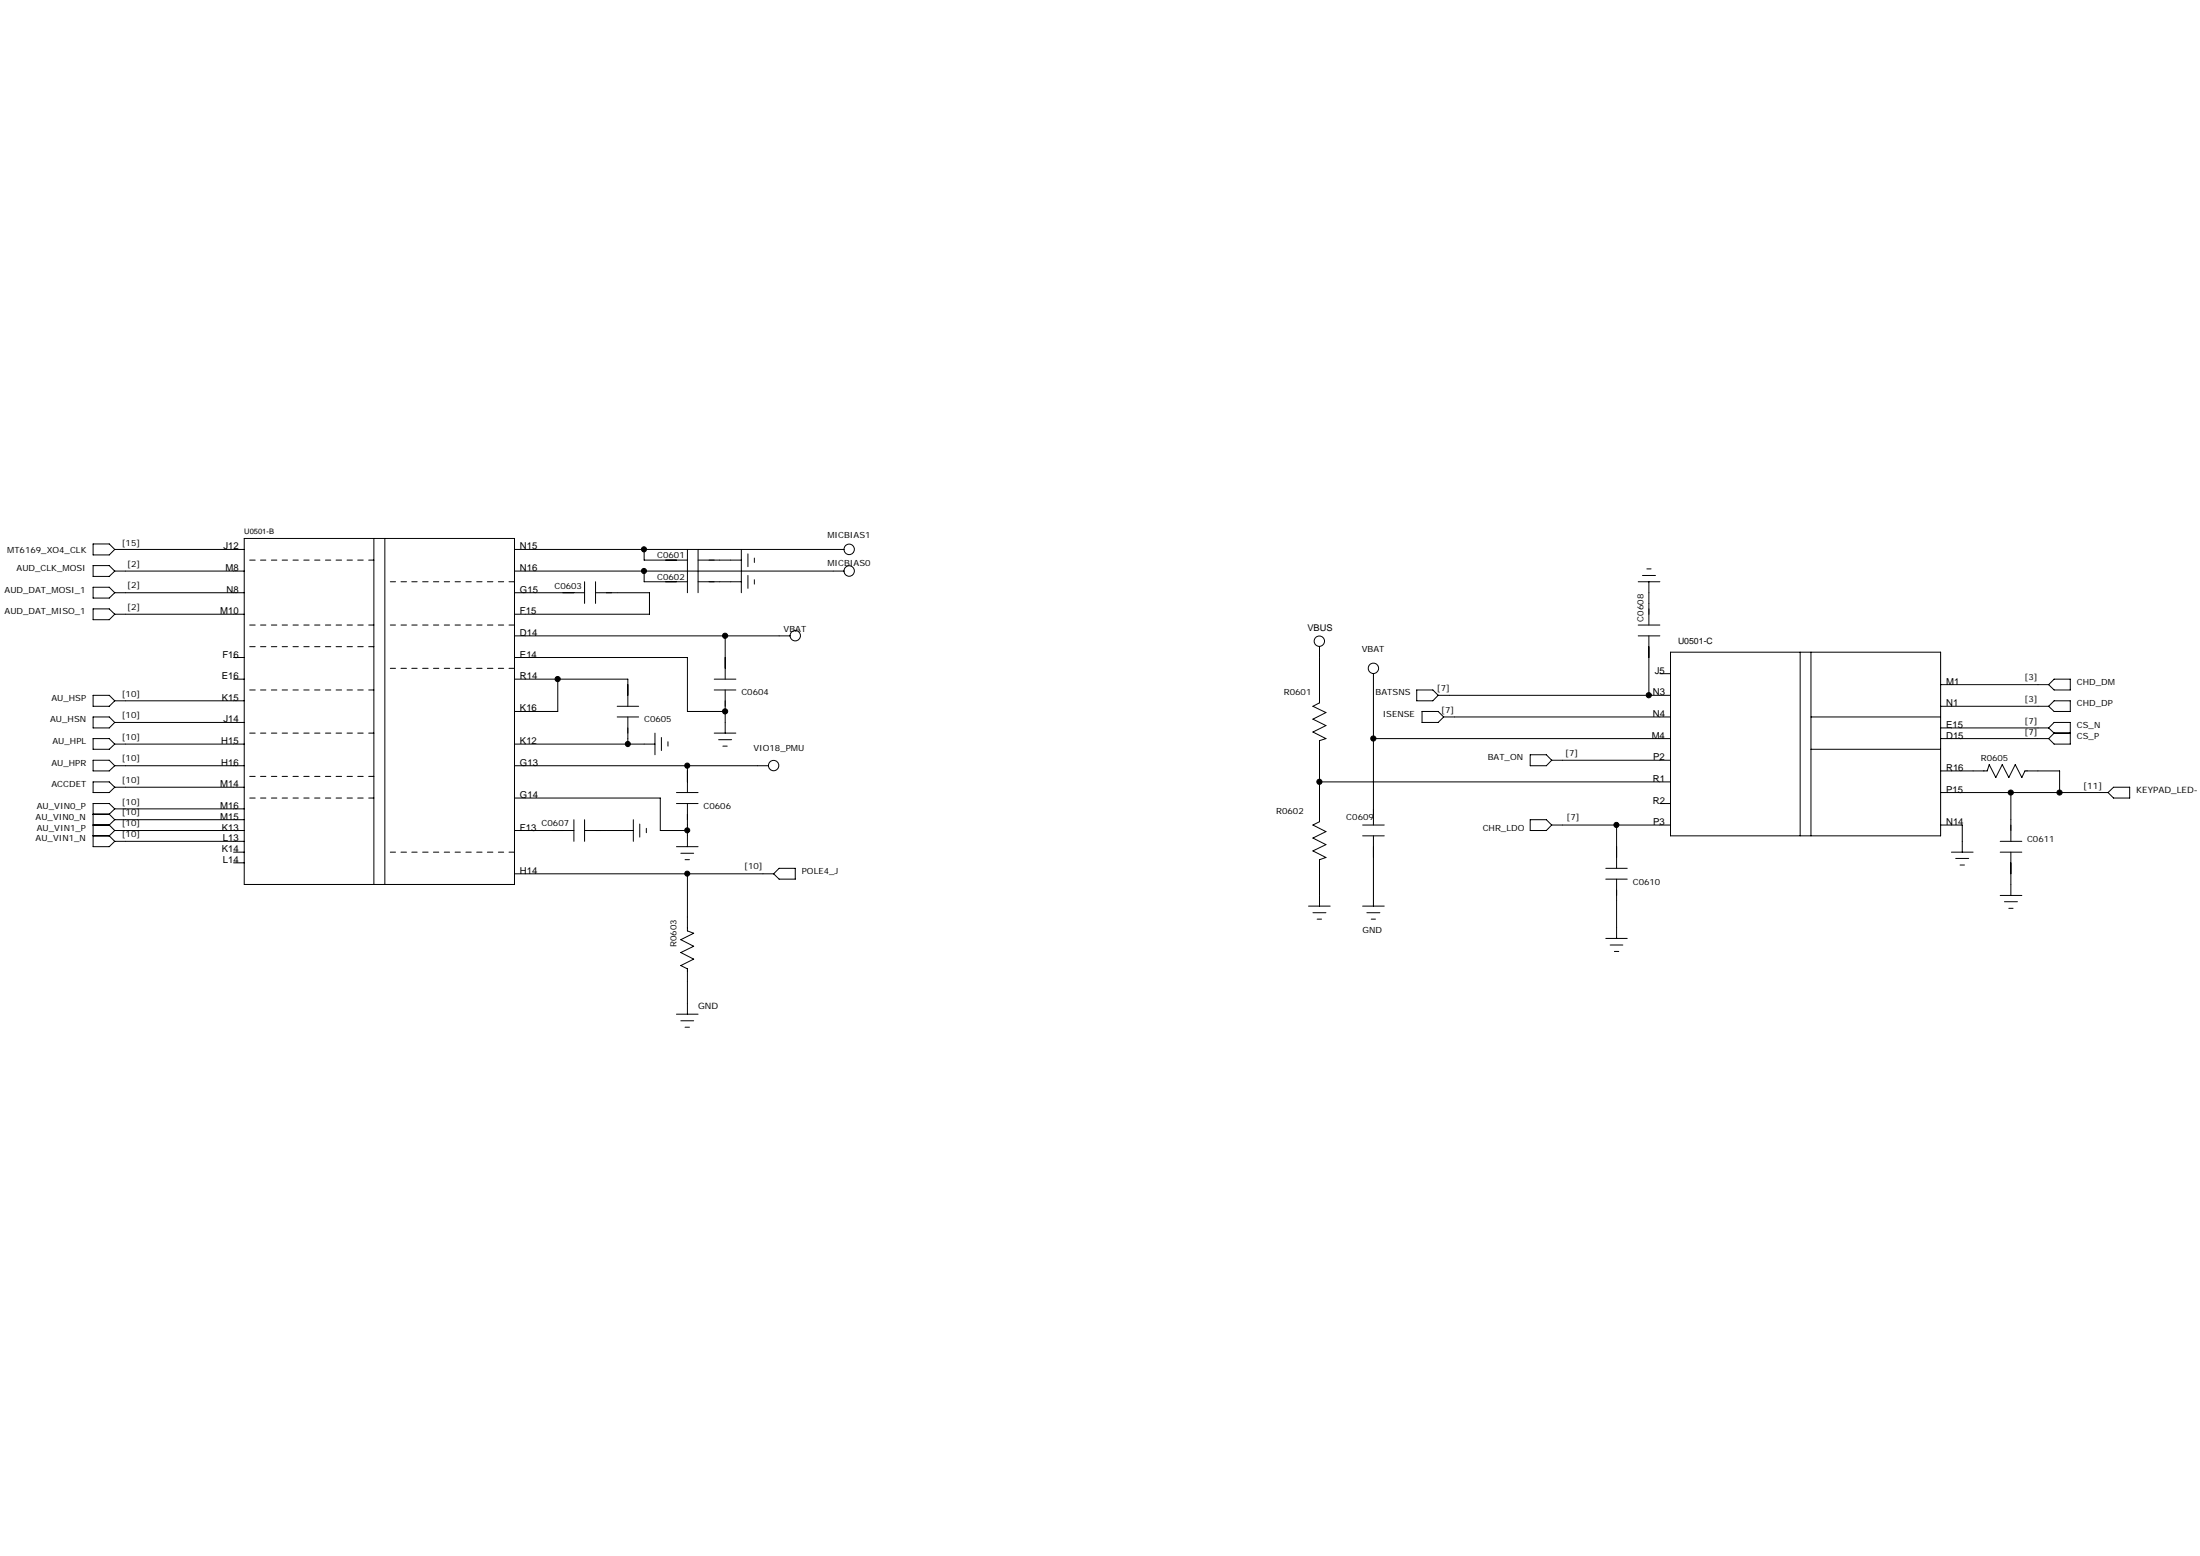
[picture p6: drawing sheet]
<svg xmlns="http://www.w3.org/2000/svg" width="297mm" height="210mm" viewBox="0 0 297 210" stroke-linecap="round" stroke-linejoin="round" font-family="sans-serif">
<g fill="none" stroke="#000" stroke-width=".14">
<path d="M12.6 73.4h2.1l.8 .7-.8 .8h-2.1zM12.6 76.3h2.1l.8 .8-.8 .7h-2.1zM12.6 79.2h2.1l.8 .8-.8 .7h-2.1zM15.5 80h17.5M15.5 77.1h17.5M15.5 74.1h17.5M33 72.7h36.5v46.7h-36.5zM33.7 75.6h.8M35.2 75.6h.7M36.6 75.6h.8M38.1 75.6h.7M39.6 75.6h.7"/>
<path d="M41 75.6h.7M42.5 75.6h.7M43.9 75.6h.8M45.4 75.6h.7M46.9 75.6h.7M48.3 75.6h.7M49.8 75.6h.7M50.5 72.7v46.7M52 72.7v46.7M52.7 78.5h.7M54.1 78.5h.8M55.6 78.5h.7"/>
<path d="M57.1 78.5h.7M58.5 78.5h.7M60 78.5h.7M61.4 78.5h.8M62.9 78.5h.7M64.4 78.5h.7M65.8 78.5h.7M67.3 78.5h.7M68.7 78.5h.8M69.5 80h9.4M69.5 77.1h44.5M69.5 74.1h44.5"/>
<path d="M78.9 78.5v2.9M80.4 80h7.3v2.9h-18.2M80.4 78.5v2.9M87 77.1v1.4h5.8M87 74.1v1.5h5.8M92.8 74.1v5.9M94.3 78.5h5.8M94.3 74.1v5.9M94.3 75.6h5.8M100.1 74.1v5.9M101 74.7v1.8M101 77.7v1.7"/>
<path d="M101.9 75.3v.6M101.9 78.2v.6M221.2 78.5h2.9M221.8 77.7h1.7M222.4 76.8h.5M222.6 78.5v5.8M12.6 96.8h2.1l.8 .7-.8 .7h-2.1zM12.6 93.8h2.1l.8 .8-.8 .7h-2.1zM12.6 99.7h2.1l.8 .7-.8 .7h-2.1zM12.6 82.2h2.1l.8 .7-.8 .7h-2.1zM15.5 82.9h17.5M15.5 94.6h17.5"/>
<path d="M15.5 97.5h17.5M31.5 91.7h1.5M31.5 88.7h1.5M33.7 93.1h.8M33.7 84.3h.8M33.7 87.3h.8M33.7 98.9h.8M35.2 93.1h.7M35.2 84.3h.7M35.2 87.3h.7M35.2 98.9h.7M36.6 93.1h.8"/>
<path d="M36.6 84.3h.8M36.6 87.3h.8M36.6 98.9h.8M38.1 93.1h.7M38.1 84.3h.7M38.1 87.3h.7M38.1 98.9h.7M39.6 93.1h.7M39.6 84.3h.7M39.6 87.3h.7M39.6 98.9h.7M41 93.1h.7"/>
<path d="M41 84.3h.7M41 87.3h.7M41 98.9h.7M42.5 93.1h.7M42.5 84.3h.7M42.5 87.3h.7M42.5 98.9h.7M43.9 93.1h.8M43.9 84.3h.8M43.9 87.3h.8M43.9 98.9h.8M45.4 93.1h.7"/>
<path d="M45.4 84.3h.7M45.4 87.3h.7M45.4 98.9h.7M46.9 93.1h.7M46.9 84.3h.7M46.9 87.3h.7M46.9 98.9h.7M48.3 93.1h.7M48.3 84.3h.7M48.3 87.3h.7M48.3 98.9h.7M49.8 93.1h.7"/>
<path d="M49.8 84.3h.7M49.8 87.3h.7M49.8 98.9h.7M52.7 84.3h.7M52.7 90.2h.7M54.1 84.3h.8M54.1 90.2h.8M55.6 84.3h.7M55.6 90.2h.7M57.1 84.3h.7M57.1 90.2h.7M58.5 84.3h.7"/>
<path d="M58.5 90.2h.7M60 84.3h.7M60 90.2h.7M61.4 84.3h.8M61.4 90.2h.8M62.9 84.3h.7M62.9 90.2h.7M64.4 84.3h.7M64.4 90.2h.7M65.8 84.3h.7M65.8 90.2h.7M67.3 84.3h.7"/>
<path d="M67.3 90.2h.7M68.7 84.3h.8M68.7 90.2h.8M69.5 88.7h23.3v7.3h5.1M69.5 91.7h15.3v3.6M69.5 85.8h37.2M75.3 91.7v4.3h-5.8M83.3 96.8h2.9M83.3 95.3h2.9M84.8 96.8v3.6M88.4 98.9v3M89.3 99.5v1.8"/>
<path d="M96.4 93.1h3M96.4 91.7h3M96.4 98.9h3M97 99.8h1.8M97.9 96h.1M97.9 85.8v5.9M97.9 93.1v5.8M178.2 87.3v7.5l-.9 .5 1.7 .9-1.7 .8 1.7 .9-1.7 .9 1.7 .9-.8 .2v11l-.9 .4 1.7 .9-1.7 .9 1.7 .9-1.7 .8 1.7 .9-.8 .3v6.3M185.4 90.9v20.4M185.4 99.7h40.1M191.3 93.1h2.2l.7 .7-.7 .8h-2.2zM192 96h2.2l.7 .8-.7 .7h-2.2z"/>
<path d="M194.2 93.8h31.3M194.9 96.8h30.6M221.2 84.3h2.9M221.2 85.8h2.9M222.6 85.8v8M224.1 90.9h1.4M225.5 88h36.5v24.8h-36.5zM243.1 88v24.8M244.5 96.8h17.5M244.5 88v24.8M262 95.3h14.6M262 99.7h14.6"/>
<path d="M262 92.4h14.6M262 98.2h14.6M276.6 92.4l.7-.7h2.2v1.4h-2.2zM276.6 95.3l.7-.7h2.2v1.4h-2.2zM276.6 98.2l.7-.7h2.2v2.9h-2.2l-.7-.7M276.6 98.2l.7 .7M277.3 98.9h2.2M277.3 98.9l-.7 .8M12.6 105.5h2.1l.8 .7-.8 .8h-2.1zM12.6 111.3h2.1M12.6 112.8h2.1M12.6 102.6h2.1l.8 .7-.8 .7h-2.1z"/>
<path d="M12.6 109.9h2.1M14.7 109.9l.8 .7M14.7 111.3l.8 .8M14.7 112.8l.8 .7M15.5 109.2l-.8-.8h-2.1v5.9h2.1l.8-.8M15.5 112.1h17.5M15.5 113.5h17.5M15.5 109.2h17.5M15.5 110.6h17.5M15.5 106.2h17.5M15.5 103.3h17.5M15.5 100.4h17.5"/>
<path d="M15.5 109.2l-.8 .7M15.5 110.6l-.8 .7M15.5 112.1l-.8 .7M31.5 115h1.5M31.5 116.4h1.5M33.7 107.7h.8M33.7 104.8h.8M35.2 107.7h.7M35.2 104.8h.7M36.6 107.7h.8M36.6 104.8h.8M38.1 107.7h.7"/>
<path d="M38.1 104.8h.7M39.6 107.7h.7M39.6 104.8h.7M41 107.7h.7M41 104.8h.7M42.5 107.7h.7M42.5 104.8h.7M43.9 107.7h.8M43.9 104.8h.8M45.4 107.7h.7M45.4 104.8h.7M46.9 107.7h.7"/>
<path d="M46.9 104.8h.7M48.3 107.7h.7M48.3 104.8h.7M49.8 107.7h.7M49.8 104.8h.7M52.7 115h.7M54.1 115h.8M55.6 115h.7M57.1 115h.7M58.5 115h.7M60 115h.7M61.4 115h.8"/>
<path d="M62.9 115h.7M64.4 115h.7M65.8 115h.7M67.3 115h.7M68.7 115h.8M69.5 100.4h18.9M69.5 112.1h8M69.5 107.7h19.7v4.4h3.6M69.5 117.9h35M69.5 103.3h34.3M77.5 110.6v2.9M78.9 112.1h6.6"/>
<path d="M78.9 110.6v2.9M85.5 110.6v2.9M86.4 111.2v1.8M87.3 111.8v.6M90.2 100.1v.6M91.3 108.4h3M91.3 107h3M91.3 114.3h3M91.9 115.1h1.8M92.5 116h.6M92.8 103.3v3.7M92.8 108.4v5.9"/>
<path d="M92.8 117.9v7.7l.9 .3-1.8 .9 1.8 .9-1.8 .8 1.8 .9-1.8 .9 .9 .4v6.2M97.6 100.7h.6M105.2 117.2h2.2v1.4h-2.2l-.7-.7zM178.2 105.5h47.3M184 111.3h2.9M184 112.8h2.9M185.4 112.8v9.5M206.6 110.6h2.2l.7 .7-.7 .8h-2.2zM206.6 101.9h2.2l.7 .7-.7 .7h-2.2zM209.5 111.3h16M209.5 102.6h16M216.8 118.6h2.9"/>
<path d="M216.8 117.2h2.9M218.3 111.3v5.9M218.3 118.6v8M224.1 108.4h1.4M244.5 101.1h17.5M262 107h22.6M262 111.3h2.9v3.7M262 104h6.3l.3-.8 .9 1.7 .8-1.7 .9 1.7 .9-1.7 .9 1.7 .4-.9h4.7v3M263.5 115h2.9M264.1 115.8h1.7M264.6 116.7h.6M270.1 113.5h2.9"/>
<path d="M270.1 115h2.9M271.5 107v6.5M271.5 115v5.8M284.6 107l.8-.8h2.1v1.5h-2.1zM91.3 136.9h3M91.9 137.8h1.8M92.5 138.6h.6M176.7 122.3h2.9M177.3 123.2h1.7M177.8 124h.6M184 122.3h2.9M184.5 123.2h1.8"/>
<path d="M185.1 124h.6M216.8 126.6h2.9M217.4 127.5h1.7M218 128.4h.6M270.1 120.8h2.9M270.6 121.7h1.8M271.2 122.6h.6"/>
<circle cx="114.7" cy="74.1" r=".7"/>
<circle cx="114.7" cy="77.1" r=".7"/>
<circle cx="107.4" cy="85.8" r=".7"/>
<circle cx="178.1" cy="86.5" r=".7"/>
<circle cx="185.4" cy="90.2" r=".7"/>
<circle cx="104.5" cy="103.3" r=".7"/>
</g>
<g fill="#000" stroke="#000" stroke-width=".14">
<circle cx="86.9" cy="74.1" r=".34"/>
<circle cx="86.9" cy="77.1" r=".34"/>
<circle cx="75.3" cy="91.6" r=".35"/>
<circle cx="97.9" cy="85.8" r=".35"/>
<circle cx="97.9" cy="96" r=".35"/>
<circle cx="185.4" cy="99.7" r=".35"/>
<circle cx="222.6" cy="93.8" r=".35"/>
<circle cx="84.8" cy="100.4" r=".34"/>
<circle cx="92.8" cy="103.3" r=".34"/>
<circle cx="92.8" cy="112.1" r=".34"/>
<circle cx="92.8" cy="117.9" r=".34"/>
<circle cx="178.1" cy="105.5" r=".35"/>
<circle cx="218.2" cy="111.3" r=".34"/>
<circle cx="271.5" cy="107" r=".35"/>
<circle cx="278.1" cy="107" r=".35"/>
</g>
<g font-size="1.3">
<text x="30.2" y="74.1">J12</text>
<text x="30.5" y="77.1">M8</text>
<text x="70.2" y="77.1">N16</text>
<text x="70.2" y="74.1">N15</text>
<text x="29.7" y="82.9">M10</text>
<text x="30.6" y="80">N8</text>
<text x="70.2" y="80">G15</text>
<text x="70.2" y="82.9">F15</text>
<text x="30" y="88.7">F16</text>
<text x="70.2" y="85.8">D14</text>
<text x="70.2" y="88.7">E14</text>
<text x="176.5" y="85.1">VBUS</text>
<text x="29.9" y="94.6">K15</text>
<text x="29.9" y="91.7">E16</text>
<text x="70.2" y="91.7">R14</text>
<text x="223.2" y="93.8">N3</text>
<text x="223.4" y="90.9">J5</text>
<text x="262.8" y="95.3">N1</text>
<text x="262.8" y="92.4">M1</text>
<text x="29.9" y="100.4">H15</text>
<text x="30.2" y="97.5">J14</text>
<text x="70.2" y="100.4">K12</text>
<text x="70.2" y="96">K16</text>
<text x="223" y="99.7">M4</text>
<text x="223.2" y="96.8">N4</text>
<text x="262.8" y="99.7">D15</text>
<text x="262.8" y="98.2">E15</text>
<text x="29.7" y="106.2">M14</text>
<text x="29.9" y="103.3">H16</text>
<text x="70.2" y="107.7">G14</text>
<text x="70.2" y="103.3">G13</text>
<text x="223.2" y="105.5">R1</text>
<text x="223.2" y="102.6">P2</text>
<text x="262.8" y="107">P15</text>
<text x="262.8" y="104">R16</text>
<text x="29.7" y="109.2">M16</text>
<text x="29.7" y="110.6">M15</text>
<text x="29.9" y="112.1">K13</text>
<text x="30.1" y="113.5">L13</text>
<text x="70.2" y="112.1">F13</text>
<text x="223.2" y="108.4">R2</text>
<text x="223.2" y="111.3">P3</text>
<text x="262.8" y="111.3">N14</text>
<text x="29.9" y="115">K14</text>
<text x="30.1" y="116.4">L14</text>
<text x="70.2" y="117.9">H14</text>
</g>
<g font-size="1.2">
<text x="226.6" y="87">U0501-C</text>
<text x="281.3" y="106.4">[11]</text>
<text x="288.4" y="107">KEYPAD_LED-</text>
<text x="94.3" y="136.1">GND</text>
</g>
<g font-size="1.1">
<text x="1" y="74.6">MT6169_XO4_CLK</text>
<text x="2.2" y="77.1">AUD_CLK_MOSI</text>
<text x="16.4" y="73.7">[15]</text>
<text x="17.2" y="76.5">[2]</text>
<text x="88.7" y="75.3">C0601</text>
<text x="111.7" y="72.7">MICBIAS1</text>
<text x="111.7" y="76.3">MICBIAS0</text>
<text x=".6" y="80">AUD_DAT_MOSI_1</text>
<text x=".6" y="82.9">AUD_DAT_MISO_1</text>
<text x="17.2" y="79.4">[2]</text>
<text x="17.2" y="82.3">[2]</text>
<text x="74.9" y="79.5">C0603</text>
<text x="88.7" y="78.2">C0602</text>
<text x="221.9" y="83.9" transform="rotate(-90 221.9 83.9)">C0608</text>
<text x="105.8" y="85.2">VBAT</text>
<text x="183.9" y="88">VBAT</text>
<text x="6.9" y="94.6">AU_HSP</text>
<text x="16.4" y="94">[10]</text>
<text x="100.1" y="93.9">C0604</text>
<text x="173.4" y="93.8">R0601</text>
<text x="185.7" y="93.8">BATSNS</text>
<text x="194" y="93.3">[7]</text>
<text x="273.4" y="91.8">[3]</text>
<text x="273.4" y="94.7">[3]</text>
<text x="280.4" y="92.4">CHD_DM</text>
<text x="280.4" y="95.3">CHD_DP</text>
<text x="6.8" y="97.5">AU_HSN</text>
<text x="7.1" y="100.4">AU_HPL</text>
<text x="16.4" y="96.9">[10]</text>
<text x="16.4" y="99.8">[10]</text>
<text x="87" y="97.5">C0605</text>
<text x="101.7" y="101.3">VIO18_PMU</text>
<text x="186.7" y="96.8">ISENSE</text>
<text x="194.6" y="96.2">[7]</text>
<text x="273.4" y="97.6">[7]</text>
<text x="273.4" y="99.1">[7]</text>
<text x="280.4" y="98.2">CS_N</text>
<text x="280.4" y="99.7">CS_P</text>
<text x="6.9" y="103.3">AU_HPR</text>
<text x="6.9" y="106.2">ACCDET</text>
<text x="16.4" y="102.7">[10]</text>
<text x="16.4" y="105.7">[10]</text>
<text x="200.9" y="102.6">BAT_ON</text>
<text x="211.3" y="102">[7]</text>
<text x="267.4" y="102.7">R0605</text>
<text x="4.8" y="110.6">AU_VIN0_N</text>
<text x="4.8" y="113.5">AU_VIN1_N</text>
<text x="5" y="109.2">AU_VIN0_P</text>
<text x="5" y="112.1">AU_VIN1_P</text>
<text x="16.4" y="108.6">[10]</text>
<text x="16.4" y="110">[10]</text>
<text x="16.4" y="111.5">[10]</text>
<text x="16.4" y="113">[10]</text>
<text x="73.1" y="111.5">C0607</text>
<text x="95" y="109.2">C0606</text>
<text x="172.3" y="109.9">R0602</text>
<text x="181.8" y="110.6">C0609</text>
<text x="200.2" y="112.1">CHR_LDO</text>
<text x="211.5" y="110.6">[7]</text>
<text x="273.7" y="113.7">C0611</text>
<text x="100.5" y="117.3">[10]</text>
<text x="108.3" y="117.9">POLE4_J</text>
<text x="220.4" y="119.4">C0610</text>
<text x="184" y="125.9">GND</text>
<text x="91.3" y="127.8" transform="rotate(-90 91.3 127.8)">R0603</text>
</g>
<text font-size="1" x="33" y="72.1">U0501-B</text>
</svg>
